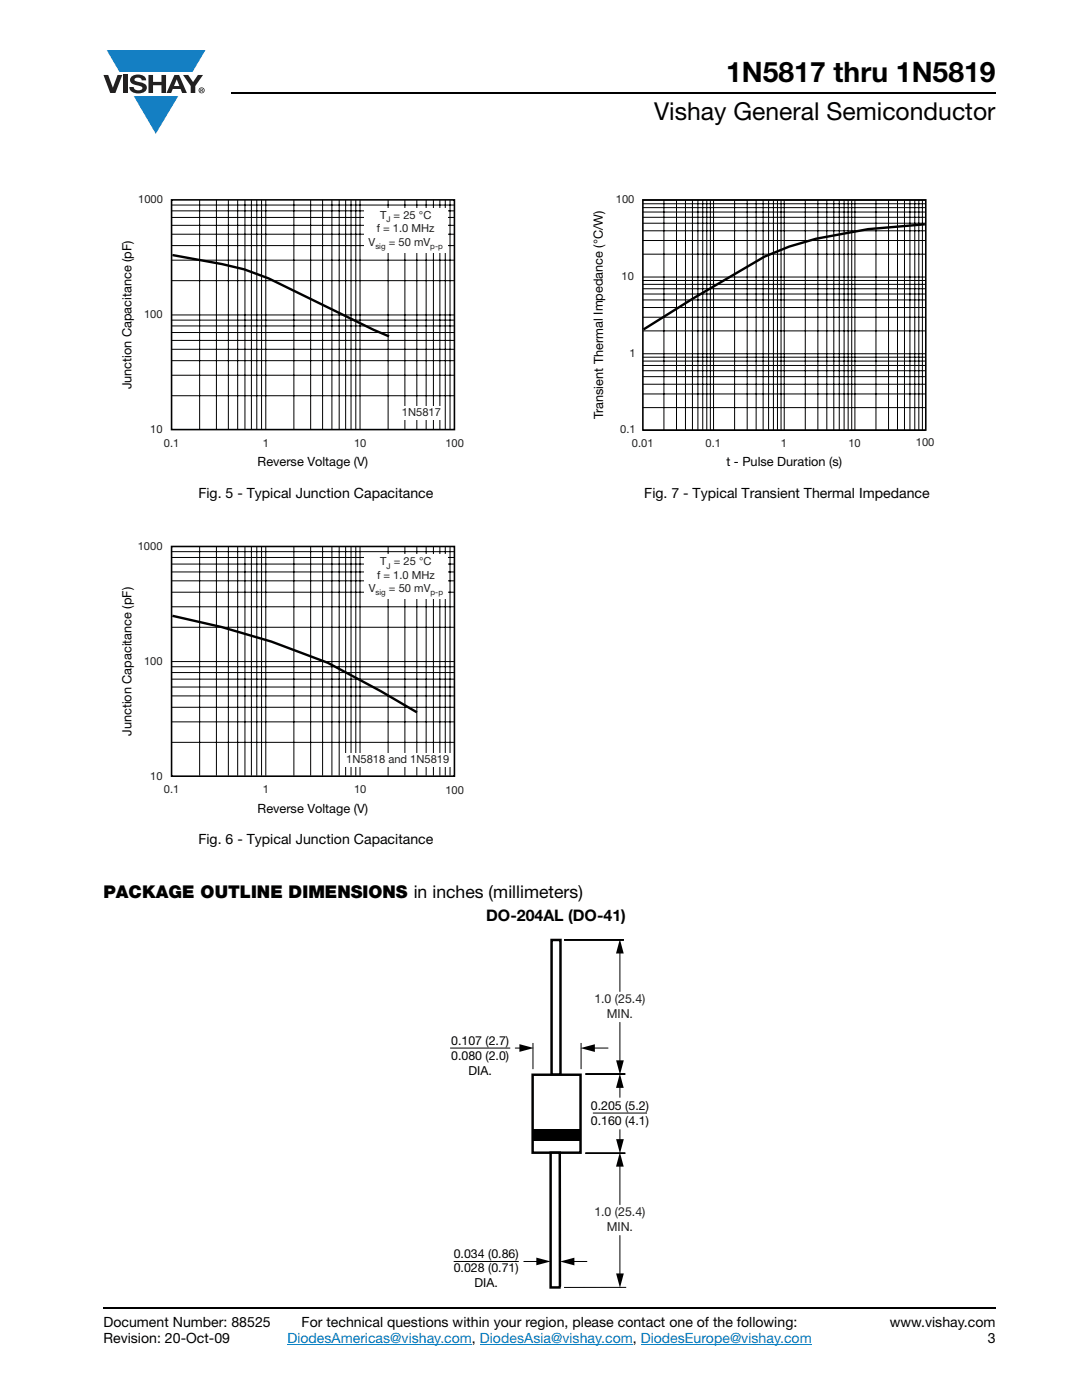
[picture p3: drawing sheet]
<svg xmlns="http://www.w3.org/2000/svg" width="216mm" height="279mm" viewBox="0 0 216 279" stroke-linecap="round" stroke-linejoin="round" font-family="sans-serif">
<g fill="#147fc3">
<path d="M21.3 10h19.7l-2.6 4.4h-3.8h-10.8z"/>
<path d="M26.7 19.2h8.9l-4.5 7.5z"/>
</g>
<g fill="#231f20">
<path d="M20.6 15h1l.9 2.5 1-2.5h.9l-1.4 3.6h-1z"/>
<path d="M24.6 15h.9v3.6h-.9z"/>
<path d="M26.3 15.3a2.1 2.1 0 0 1 2.8 .3l.1 .4h-.9a.79 .79 0 0 0-.7-.5 .79 .79 0 0 0-.8 .4l.3 .3 1 .2a1.08 1.08 0 0 1 1.2 1.1 1.08 1.08 0 0 1-1.1 1.1 1.73 1.73 0 0 1-2.4-1.2h.9a.96 .96 0 0 0 .8 .6 .96 .96 0 0 0 .9-.4 1.31 1.31 0 0 0-1.2-.6 1.03 1.03 0 0 1-1.1-.6 1.03 1.03 0 0 1 .2-1.1z"/>
<path d="M29.6 15h.9v1.3h1.7v-1.3h.9v3.6h-.9v-1.6h-1.7v1.6h-.9z"/>
<path d="M36.5 15h1.1l.9 1.4 1-1.4h1l-1.5 2.2v1.4h-.9v-1.4z"/>
<path d="M35.3 15.8l.5 1.4h-1.1zM34.8 15l-1.6 3.6h1l.3-.8h1.5l.3 .8h1l-1.6-3.6z"/>
<path d="M39.8 18a.46 .46 0 0 1 .9 0 .46 .46 0 0 1-.9 0zM39.6 18a.6 .6 0 0 0 1.2 0 .6 .6 0 0 0-1.2 0z"/>
<path d="M40.1 17.8h.2v.2h-.2zM40 17.7v.7h.1v-.3l.4 .3-.2-.3 .2-.2-.1-.2z"/>
</g>
<path d="M57.3 268.3h36.9M95.8 268.3h30.5M127.8 268.3h34.2" fill="none" stroke="#007ec4" stroke-width=".2"/>
<path d="M46.1 18.6h152.5M20.6 261h178" fill="none" stroke="#000" stroke-width=".36"/>
<path d="M24.2 38.7h68.4v54.9h-68.4z" fill="#fff"/>
<g fill="none" stroke="#000" stroke-width=".2">
<path d="M39.8 39.9v45.7M43.2 39.9v45.7M45.6 39.9v45.7M47.4 39.9v45.7M48.9 39.9v45.7M50.2 39.9v45.7M51.2 39.9v45.7M52.2 39.9v45.7M53 39.9v45.7M58.6 39.9v45.7M62 39.9v45.7M64.4 39.9v45.7"/>
<path d="M66.2 39.9v45.7M67.7 39.9v45.7M69 39.9v45.7M70 39.9v45.7M71 39.9v45.7M71.8 39.9v45.7M77.4 39.9v45.7M80.8 39.9v45.7M83.2 39.9v45.7M85 39.9v45.7M86.5 39.9v45.7M87.8 39.9v45.7"/>
<path d="M88.8 39.9v45.7M89.8 39.9v45.7M34.2 56h56.4M34.2 51.9h56.4M34.2 49h56.4M34.2 46.7h56.4M34.2 42.1h56.4M34.2 43.4h56.4M34.2 45h56.4M34.2 40.9h56.4M34.2 79h56.4M34.2 74.9h56.4"/>
<path d="M34.2 72h56.4M34.2 69.7h56.4M34.2 65h56.4M34.2 66.4h56.4M34.2 67.9h56.4M34.2 63.9h56.4M34.2 62.9h56.4"/>
</g>
<path d="M34.2 39.9h56.5v45.8h-56.5z" fill="none" stroke="#000" stroke-width=".32"/>
<path d="M34.4 50.9l9.9 1.8 4.4 1.1 4.9 1.8 20.9 10.2 3.1 1.3" fill="none" stroke="#000" stroke-width=".48"/>
<g fill="#fff">
<path d="M80 81h8.1v2.7h-8.1z"/>
<path d="M72.7 41.6h16.5v8.8h-16.5z"/>
<path d="M24.2 107.9h68.4v54.8h-68.4z"/>
</g>
<g fill="none" stroke="#000" stroke-width=".2">
<path d="M34.2 118.2h56.4M34.2 115.9h56.4M34.2 111.3h56.4M34.2 112.6h56.4M34.2 114.1h56.4M34.2 110.1h56.4M39.8 109.1v45.7M43.2 109.1v45.7M45.6 109.1v45.7M47.4 109.1v45.7M48.9 109.1v45.7M50.2 109.1v45.7"/>
<path d="M51.2 109.1v45.7M52.2 109.1v45.7M53 109.1v45.7M58.6 109.1v45.7M62 109.1v45.7M64.4 109.1v45.7M66.2 109.1v45.7M67.7 109.1v45.7M69 109.1v45.7M70 109.1v45.7M71 109.1v45.7M71.8 109.1v45.7"/>
<path d="M77.4 109.1v45.7M80.8 109.1v45.7M83.2 109.1v45.7M85 109.1v45.7M86.5 109.1v45.7M87.8 109.1v45.7M88.8 109.1v45.7M89.8 109.1v45.7M34.2 138.9h56.4M34.2 134.2h56.4M34.2 135.5h56.4M34.2 137.1h56.4"/>
<path d="M34.2 133.1h56.4M34.2 132h56.4M34.2 125.2h56.4M34.2 121.1h56.4M34.2 148.2h56.4M34.2 144.1h56.4M34.2 141.2h56.4"/>
</g>
<path d="M34.2 109.1h56.5v45.8h-56.5z" fill="none" stroke="#000" stroke-width=".32"/>
<path d="M34.4 122.9l9.8 2.2 10 2.9 11.2 4.3 10.6 5.6 7.2 4.3" fill="none" stroke="#000" stroke-width=".48"/>
<g fill="#fff">
<path d="M68.6 150.2h21.6v2.7h-21.6z"/>
<path d="M72.7 110.8h16.6v8.8h-16.6z"/>
<path d="M118.2 38.7h68.3v54.8h-68.3z"/>
</g>
<g fill="none" stroke="#000" stroke-width=".2">
<path d="M128.3 40h56.4M132.5 40v45.8M135 40v45.8M136.8 40v45.8M138.2 40v45.8M139.3 40v45.8M140.2 40v45.8M141 40v45.8M141.7 40v45.8M142.4 40v45.8M146.6 40v45.8M149.1 40v45.8"/>
<path d="M150.9 40v45.8M152.3 40v45.8M153.4 40v45.8M154.3 40v45.8M155.1 40v45.8M155.8 40v45.8M156.5 40v45.8M160.7 40v45.8M163.2 40v45.8M165 40v45.8M166.4 40v45.8M167.5 40v45.8"/>
<path d="M168.4 40v45.8M169.2 40v45.8M170 40v45.8M170.6 40v45.8M174.8 40v45.8M177.3 40v45.8M179.1 40v45.8M180.5 40v45.8M181.6 40v45.8M182.5 40v45.8M183.3 40v45.8M184.1 40v45.8"/>
<path d="M128.3 59.9h56.4M128.3 56.8h56.4M128.3 57.6h56.4M128.3 58.7h56.4M128.3 56h56.4M128.3 55.3h56.4M128.3 50.7h56.4M128.3 48h56.4M128.3 46.1h56.4M128.3 44.5h56.4M128.3 41.4h56.4M128.3 42.3h56.4"/>
<path d="M128.3 43.4h56.4M128.3 40.7h56.4M128.3 78.6h56.4M128.3 76.7h56.4M128.3 75.2h56.4M128.3 72.1h56.4M128.3 72.9h56.4M128.3 74h56.4M128.3 71.3h56.4M128.3 70.6h56.4M128.3 66h56.4M128.3 63.3h56.4"/>
<path d="M128.3 61.4h56.4M128.3 81.3h56.4M128.3 85.9h56.4"/>
</g>
<path d="M128.3 39.9h56.4v45.9h-56.4z" fill="none" stroke="#000" stroke-width=".32"/>
<path d="M184.5 44.8l-11.3 .9-10.4 1.9-5.3 1.6-4.9 2-14.4 8.4-9.8 6.2" fill="none" stroke="#000" stroke-width=".48"/>
<g fill="#fff">
<path d="M89.8 181.2h39.7v76.2h-39.7z"/>
<path d="M110.1 187.6h1.7v26.9h-1.7z"/>
</g>
<path d="M110.1 187.6h1.7v26.9h-1.7z" fill="none" stroke="#000" stroke-width=".49"/>
<path d="M106.3 214.5h9.5v15.5h-9.5z" fill="#fff"/>
<path d="M106.3 214.5h9.5v15.5h-9.5z" fill="none" stroke="#000" stroke-width=".49"/>
<path d="M116.8 214.3h7.9h-7.9" fill="none" stroke="#000" stroke-width=".2"/>
<path d="M109.9 230h1.8v26.7l.2 .2h-2z" fill="#fff"/>
<path d="M111.7 256.7v-26.7h-1.8v26.9h2" fill="none" stroke="#000" stroke-width=".49"/>
<path d="M123.7 187.4l.8 2.9h-1.6zM103.6 208.4l2.9 .8-2.9 .7zM115.8 209.2l2.9-.8v1.5zM122.9 211.6h1.6l-.8 2.9zM123.7 214.2l.8 2.9h-1.6zM106.3 225.4h9.5v2.2h-9.5zM122.9 227.3h1.6l-.8 2.9zM123.7 230l.8 2.8h-1.6zM107 251l2.9 .7-2.9 .8zM111.7 251.8l2.9-.8v1.5zM122.9 254.1h1.6l-.8 2.9z" fill="#000"/>
<g fill="none" stroke="#000" stroke-width=".2">
<path d="M112.5 187.6h12h-12M123.7 189.8v8.1M89.8 209.2h12M102.8 209.2h1.4M106.3 208.1v5.3M115.9 208.1v5.3M118.2 209.2h3.1M123.7 204v8.1M123.7 216.6v2.5M116.8 230.1h7.9h-7.9M118.3 222.1h10.8M123.7 225.4v2.5"/>
<path d="M123.7 232.3v8.1M90.5 251.8h13M104.5 251.8h3M114.1 251.8h3M123.7 246.6v8.1M125 256.9h-12.5"/>
</g>
<text font-size="5.6" x="144.9" y="16.4">1N5817 thru 1N5819</text>
<text font-size="4.9" x="130.5" y="24">Vishay General Semiconductor</text>
<text font-size="3.5" x="20.6" y="179.2">PACKAGE OUTLINE DIMENSIONS in inches (millimeters)</text>
<text font-size="3.2" x="97" y="183.8">DO-204AL (DO-41)</text>
<g font-size="2.8">
<text x="39.6" y="99.4">Fig. 5 - Typical Junction Capacitance</text>
<text x="128.6" y="99.4">Fig. 7 - Typical Transient Thermal Impedance</text>
<text x="39.6" y="168.5">Fig. 6 - Typical Junction Capacitance</text>
<text x="20.6" y="264.9">Document Number: 88525</text>
<text x="20.6" y="268.1">Revision: 20-Oct-09</text>
<text x="60.2" y="264.9">For technical questions within your region, please contact one of the following:</text>
<text x="177.5" y="264.9">www.vishay.com</text>
<text x="197.1" y="268.1">3</text>
</g>
<text font-size="2.8" fill="#007ec4" x="57.3" y="268.1">DiodesAmericas@vishay.com, DiodesAsia@vishay.com, DiodesEurope@vishay.com</text>
<g font-size="2.5">
<text x="26.3" y="77.7" transform="rotate(-90 26.3 77.7)">Junction Capacitance (pF)</text>
<text x="120.4" y="83.7" transform="rotate(-90 120.4 83.7)">Transient Thermal Impedance (°C/W)</text>
<text x="51.4" y="93">Reverse Voltage (V)</text>
<text x="144.9" y="93">t - Pulse Duration (s)</text>
<text x="26.3" y="146.9" transform="rotate(-90 26.3 146.9)">Junction Capacitance (pF)</text>
<text x="51.4" y="162.2">Reverse Voltage (V)</text>
<text x="90" y="208.5">0.107 (2.7)</text>
<text x="90" y="211.5">0.080 (2.0)</text>
<text x="93.5" y="214.5">DIA.</text>
<text x="117.9" y="221.5">0.205 (5.2)</text>
<text x="117.9" y="224.5">0.160 (4.1)</text>
<text x="90.5" y="251">0.034 (0.86)</text>
<text x="90.5" y="253.9">0.028 (0.71)</text>
<text x="94.7" y="256.9">DIA.</text>
</g>
<g font-size="2.5" fill="#231f20">
<text x="118.6" y="200.2">1.0 (25.4)</text>
<text x="121.1" y="203.2">MIN.</text>
<text x="118.6" y="242.8">1.0 (25.4)</text>
<text x="121.1" y="245.7">MIN.</text>
</g>
<g font-size="2.2" fill="#231f20">
<text x="27.6" y="40.5">1000</text>
<text x="122.9" y="40.5">100</text>
<text x="124" y="55.9">10</text>
<text x="28.7" y="63.5">100</text>
<text x="125.6" y="71.2">1</text>
<text x="30" y="86.5">10</text>
<text x="32.7" y="89.1">0.1</text>
<text x="52.5" y="89.2">1</text>
<text x="70.7" y="89.2">10</text>
<text x="88.9" y="89.2">100</text>
<text x="123.8" y="86.5">0.1</text>
<text x="126.1" y="89.2">0.01</text>
<text x="140.8" y="89.1">0.1</text>
<text x="155.8" y="89.2">1</text>
<text x="169.3" y="89.2">10</text>
<text x="182.8" y="89.1">100</text>
<text x="27.5" y="109.7">1000</text>
<text x="28.7" y="132.7">100</text>
<text x="30" y="155.7">10</text>
<text x="32.7" y="158.3">0.1</text>
<text x="52.5" y="158.3">1</text>
<text x="70.7" y="158.3">10</text>
<text x="88.9" y="158.4">100</text>
</g>
<g font-size="2.2" fill="#211e1e">
<text x="75.2" y="46.3">f = 1.0 MHz</text>
<text x="75.8" y="43.7">T</text>
<text x="78.5" y="43.7">= 25 °C</text>
<text x="73.5" y="49">V</text>
<text x="77.6" y="49">= 50 mV</text>
<text x="80.2" y="83.1">1N5817</text>
<text x="75.9" y="112.9">T</text>
<text x="78.6" y="112.9">= 25 °C</text>
<text x="73.6" y="118.2">V</text>
<text x="75.2" y="115.5">f = 1.0 MHz</text>
<text x="77.6" y="118.2">= 50 mV</text>
<text x="69.1" y="152.3">1N5818 and 1N5819</text>
</g>
<g font-size="1.6" fill="#211e1e">
<text x="77.1" y="44.3">J</text>
<text x="74.9" y="49.6">sig</text>
<text x="85.9" y="49.6">p-p</text>
<text x="77.1" y="113.5">J</text>
<text x="74.9" y="118.8">sig</text>
<text x="85.9" y="118.8">p-p</text>
</g>
</svg>
